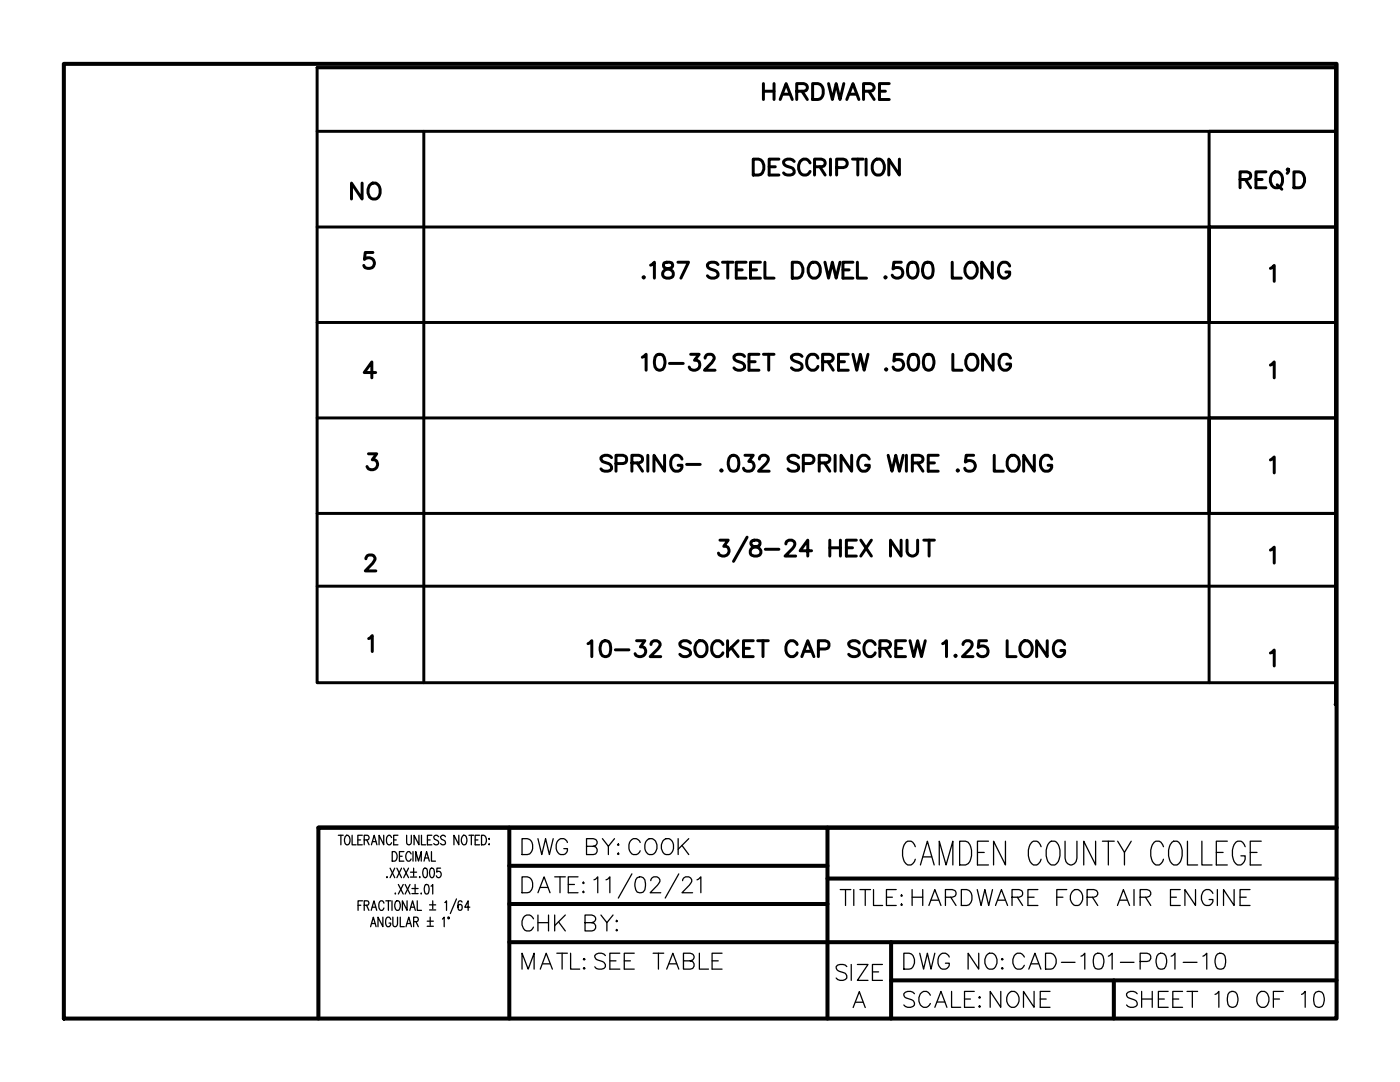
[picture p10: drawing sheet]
<svg xmlns="http://www.w3.org/2000/svg" width="279mm" height="216mm" viewBox="0 0 279 216" stroke-linecap="round" stroke-linejoin="round" font-family="sans-serif">
<!-- layer: OBJECT -->
<g fill="none" stroke="#000" stroke-width=".59">
<path d="M63.3 13.5v122.7h203.2M63.3 13.5h203.2v127M63.3 13.5h203.2M63.3 26.2h203.2M84.6 26.2v110M63.3 45.3h203.2M74.4 50.4h-1.5l-.2 1.4a1.12 1.12 0 0 1 1.7-.1 1.12 1.12 0 0 1-.2 1.7 1.12 1.12 0 0 1-1.6-.4M253.5 53.6l.8-.6v3.1M63.3 64.3h203.2M75 74.3h-2.3l1.5-2.1v3.2M253.5 72.9l.8-.7v3.2M63.3 83.4h203.2"/>
<path d="M73.5 90.6h1.7l-.9 1.1a1.03 1.03 0 0 1 1.1 1.2 1.03 1.03 0 0 1-1.4 .8l-.5-.1-.3-.5M253.5 91.8l.8-.6v3.2M63.3 102.4h203.2M63.3 117h203.2M73 111.5a.84 .84 0 0 1 .6-.8h.7a.77 .77 0 0 1 .4 1.2l-1.8 2h2.1M253.5 109.8l.8-.6v3.2M266.7 108v57.1M73.6 127.4l.7-.6v3.2M253.5 130.3l.8-.6v3.2M266.5 121.5v-19.1h-25.2v-19h25.2v-19.1h-25.2v-19h25.2v-19.1h-25.2v110"/>
</g>
<circle cx="266.5" cy="140.5" r=".25" fill="#000" stroke="#000" stroke-width=".2"/>
<!-- layer: BORDER -->
<path d="M12.7 12.7h254v190.5h-254z" fill="none" stroke="#000" stroke-width=".8"/>
<!-- layer: TITLE BLOCK -->
<path d="M63.5 165.1h203.2h-203.2v38.1M101.6 165.1v38.1M101.6 172.8h63.5M165.1 165.1v38.1M165.1 175.3h101.6M101.6 188h165.1M101.6 180.4h63.5M177.8 188v15.2M177.8 195.6h88.9" fill="none" stroke="#000" stroke-width=".8"/>
<!-- layer: TITLE TEXT -->
<g fill="none" stroke="#000" stroke-width=".25">
<path d="M67.5 166.7h1M68 166.7v1.9M68.9 167l.3-.3h.2a1.25 1.25 0 0 1 0 1.9 1.02 1.02 0 0 1-.5-1.6zM70.3 166.7v1.9h.8M71.4 167.6h.6M72.3 166.7h-.9v1.9h.9M72.3 179.7h-.8v2M72.7 167.6l.8-.1 .2-.3-.2-.4-.8-.1v1.9M73.2 167.6l.5 1M74.1 168.6l.6-1.9 .5 1.9M74.3 167.9h.7M76.6 166.7v1.9l-1-1.9v1.9"/>
<path d="M77 179.7h1M77.2 174.9v.2l.1-.1M77.5 179.7v2M77.9 173.2l.9 1.9M78.1 167.1l-.3-.4a1.03 1.03 0 0 0-.5 1.6 .47 .47 0 0 0 .5 .3 .47 .47 0 0 0 .3-.5M78.2 179.7v2M78.3 169.9a1.03 1.03 0 0 1 1 .7 1.03 1.03 0 0 1-.3 1.1l-.7 .1zM78.6 167.6h.5M78.8 173.2l-.9 1.9M78.9 178.2l-.1 .1h.2M79.2 173.2l.9 1.9M79.4 166.7h-.8v1.9h.8"/>
<path d="M79.5 176.5l1 1.9M79.7 170.9h.6M80.1 173.2l-.9 1.9M80.5 176.5l-1 1.9M80.6 173.2l.9 1.9M80.6 169.9h-.9v1.9h.9M80.9 176.5l.9 1.9M81.2 166.7v1.4a.47 .47 0 0 0 .4 .5 .47 .47 0 0 0 .5-.5v-1.4M81.2 179.7v2l-.9-2v2M81.5 173.2l-.9 1.9M81.8 176.5l-.9 1.9M81.9 174h1.2"/>
<path d="M81.9 175h1.2M82 170.4l-.3-.5h-.3a1.25 1.25 0 0 0 0 1.9 .52 .52 0 0 0 .6-.4M82.2 177.3h1.2M82.2 178.3h1.2M82.4 169.9v1.9M82.6 173.2v1.6M82.8 176.5v1.6M83 171.8v-1.9l.5 1.9 .6-1.9v1.9M83.3 179.7v2h.8M83.6 166.7v1.9l-1-1.9v1.9M83.8 174.9v.2v-.1M84.1 178.2l-.1 .1h.1"/>
<path d="M84.1 166.7v1.9h.9M84.6 173.3l.3-.1a.85 .85 0 0 1 .4 1.1l-.2 .7-.3 .1a1.46 1.46 0 0 1-.2-1.8zM84.6 171.8l.5-1.9 .6 1.9M84.8 171.2h.7M84.9 176.6l.3-.1a1.1 1.1 0 0 1 .4 1.5l-.2 .3-.3 .1a1.21 1.21 0 0 1-.3-1.6zM85.3 167.6h.6M85.9 173.3l.4-.1a1.27 1.27 0 0 1 0 1.9h-.2a1.46 1.46 0 0 1-.2-1.8zM86 176.8l.4-.3v1.9M86.1 169.9v1.9h.8M86.2 166.7h-.9v1.9h.9M86.4 179.7v1.7M87.5 167a.53 .53 0 0 0-.4-.4 .53 .53 0 0 0-.5 .4l.1 .4 .7 .4a.46 .46 0 0 1 .1 .4 .46 .46 0 0 1-.3 .4h-.3l-.3-.3"/>
<path d="M87.9 173.2h-.7v.8a.58 .58 0 0 1 .9 .5 .58 .58 0 0 1-.9 .5l-.1-.2M88.9 167a.53 .53 0 0 0-.5-.4 .53 .53 0 0 0-.5 .4l.2 .4 .7 .4 .1 .5a.57 .57 0 0 1-1 0M91.1 179.4l-1.2 2.9M91.6 166.7v1.9l-1-1.9v1.9M92.4 166.8l.1-.1a.92 .92 0 0 1 .6 1.4 .47 .47 0 0 1-.5 .5 .47 .47 0 0 1-.4-.5l-.1-.7zM93.6 166.7h.9M94.1 166.7v1.9M94.8 167.6h.6M95.7 166.7h-.9v1.9h.9M96.1 166.7a1.03 1.03 0 0 1 1 .6 1.03 1.03 0 0 1-.3 1.2l-.7 .1zM97.5 168.5h.2zM97.6 167.3v.2z"/>
<path d="M104.2 175h1a1.8 1.8 0 0 1 .5 3l-1.5 .1zM107.4 178.1l1.2-3.1 1.2 3.1M107.8 177.1h1.5M110.7 175h2.1M111.8 175v3.1M113.4 176.5h1.2M115.4 175h-2v3.1h2M116.4 176l.2 .2-.2 .1-.1-.1zM116.4 177.8l.2 .2-.2 .1-.1-.1zM118.5 175.6l.4-.2 .4-.4v3.1M120.9 175.6l.4-.2 .4-.4v3.1M126.1 174.4l-2.7 4.8"/>
<path d="M127.2 175.1a1.03 1.03 0 0 1 1.5 .5 2.76 2.76 0 0 1-.3 2.4 1.05 1.05 0 0 1-1.5-.5 2.48 2.48 0 0 1 .3-2.4zM129.9 175.7a.84 .84 0 0 1 .6-.7h.6a.79 .79 0 0 1 .4 1.2l-1.7 1.9h2.1M135.5 174.4l-2.7 4.8M136.2 175.7a.84 .84 0 0 1 .6-.7h.7a.79 .79 0 0 1 .4 1.2l-1.8 1.9h2.1M139.1 175.6l.8-.6v3.1M71.5 180.6h.5M72.7 180.6h.8l.1-.3-.1-.5-.8-.1v2M73.2 180.6l.4 1.1M74 184.9l.5-1.9 .6 1.9M74.1 181.7l.5-2 .6 2M74.2 184.3h.6M74.3 181h.7"/>
<path d="M76.4 183v1.9l-1-1.9v1.9M76.6 180.2a.49 .49 0 0 0-.7-.4 1.39 1.39 0 0 0 .1 1.9 .52 .52 0 0 0 .6-.5M78 183.5a.49 .49 0 0 0-.8-.4 1.39 1.39 0 0 0 .1 1.8 .55 .55 0 0 0 .7-.7h-.4M78.4 183v1.7a.44 .44 0 0 0 .4 .2 .44 .44 0 0 0 .4-.2l.1-1.7M78.9 180a.47 .47 0 0 1 .5-.3 .47 .47 0 0 1 .4 .5v1a.45 .45 0 0 1-.2 .4 .45 .45 0 0 1-.5 0l-.3-.7zM79.9 183v1.9h.8M81 184.9l.6-1.9 .5 1.9M81.2 184.3h.7M81.8 181.7l.5-2 .6 2M82 181h.7M82.6 183.9l.8-.1 .1-.2-.1-.5-.8-.1v1.9M83 183.9l.5 1"/>
<path d="M85.3 183.8h1.2M85.3 184.8h1.2M85.7 180.6h1.3M85.7 181.6h1.3M85.9 183v1.7M88.3 183.4l.3-.4v1.9M88.8 180.1l.3-.4v2M89.4 183h.2l-.1 .3zM92.2 180a.4 .4 0 0 0-.6-.2l-.2 .8 .2 1a.57 .57 0 0 0 .7-.4 .57 .57 0 0 0-.4-.7l-.3 .1-.2 .4M93.8 181h-1l.6-1.3v2M170.7 200h1.6M170.3 201l1.2-3.1 1.2 3.1"/>
</g>
<!-- layer: OBJECT -->
<path d="M12.7 12.7h254v190.5h-254z" fill="none" stroke="#000" stroke-width=".2"/>
<g font-size="8.8">
<text x="142.5" y="113.2">3/8-24 HEX NUT</text>
<text x="179.2" y="173.9">CAMDEN COUNTY COLLEGE</text>
</g>
<text font-size="7.9" x="246.6" y="39.2">REQ'D</text>
<g font-size="6.6">
<text x="151.3" y="21.2">HARDWARE</text>
<text x="149.6" y="36">DESCRIPTION</text>
<text x="69.1" y="40.9">NO</text>
<text x="127.4" y="56.8">.187 STEEL DOWEL .500 LONG</text>
<text x="127.4" y="75.1">10-32 SET SCREW .500 LONG</text>
<text x="118.9" y="95.2">SPRING- .032 SPRING WIRE .5 LONG</text>
<text x="116.4" y="132.3">10-32 SOCKET CAP SCREW 1.25 LONG</text>
<text x="103.4" y="171.8">DWG BY:COOK</text>
<text x="166.9" y="182">TITLE:HARDWARE FOR AIR ENGINE</text>
<text x="103.4" y="187">CHK BY:</text>
<text x="103.4" y="194.7">MATL:SEE TABLE</text>
<text x="166.2" y="196.8">SIZE</text>
<text x="179.6" y="194.7">DWG NO:CAD-101-P01-10</text>
<text x="179.6" y="202.1">SCALE:NONE</text>
<text x="224" y="202.1">SHEET 10 OF 10</text>
</g>
</svg>
